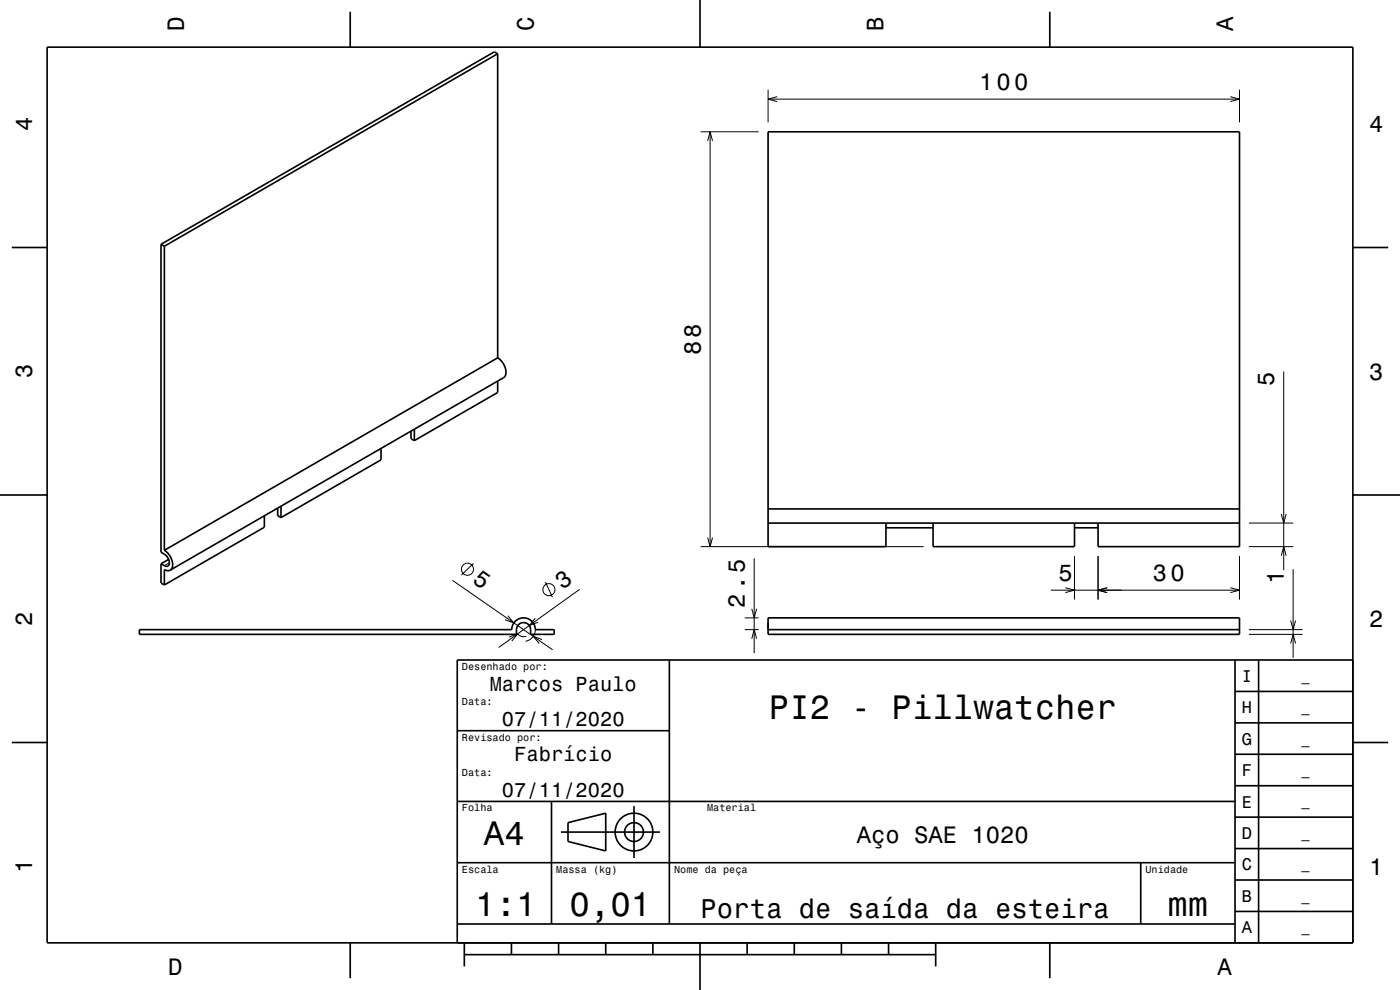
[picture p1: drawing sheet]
<svg xmlns="http://www.w3.org/2000/svg" width="297mm" height="210mm" viewBox="0 0 297 210" stroke-linecap="round" stroke-linejoin="round" font-family="sans-serif">
<g fill="none" stroke="#000" stroke-width=".21">
<path d="M162.9 19v7M262.9 19v7M148.6 28h12.3M150.1 29.9l.5-1.9 .6 1.9M150.6 28v88M162.9 21h100M164.9 20.5l-2 .5 2 .5M261 20.5l1.9 .5-1.9 .5M272.3 78.8v42.2M35.9 119.4l-1 .6M100.5 119.5l-2.6 2.5M148.6 116h47.3"/>
<path d="M150.1 114l.5 2 .6-2M160 118.4v20.2M227.9 118v9.2M232.9 118v9.2M262.9 118v9.2M264.9 116h9.4M264.9 111h9.4M271.8 117.9l.5-1.9 .6 1.9M271.8 109l.5 2 .6-2M96 123.1l21.2 14.7M107.7 130.6l1.3 1.5-1.9-.6M108 135.1l1.8-.7-1.2 1.6"/>
<path d="M109.8 134.4a1.49 1.49 0 0 0 1.8 .6M113.6 131.1l-1.3 1.6 1.9-.7M113.6 133.6a2.5 2.5 0 0 1-2.1 2.4M115 135.7l-1.9-.7 1.3 1.5M115.7 123.5l1.5 3.2M123 125l-17.2 12.4M158 133.6h2.9M158 131.1h2.9M159.5 129.1l.5 2 .5-2M159.5 135.5l.5-1.9 .5 1.9M222.9 125.2h40M226 124.7l1.9 .5-1.9 .5"/>
<path d="M234.9 124.7l-2 .5 2 .5M261 124.7l1.9 .5-1.9 .5M264.9 133.6h11.4M264.9 134.6h11.4M273.8 136.5l.5-1.9 .5 1.9M273.8 131.6l.5 2 .5-2M274.3 120.8v18.8"/>
<circle cx="99.2" cy="120.7" r="1.28"/>
<circle cx="116.4" cy="125.1" r="1.28"/>
</g>
<g fill="none" stroke="#000" stroke-width=".35">
<path d="M10 10h277v190h-277zM74.3 2.5v7.5M105.6 11.4l-70.7 40.8M105.6 11.4v64.5M105.6 11.4l-.7-.4-70.7 40.8M148.5 0v10M222.7 2.5v7.5M2.5 52.5h7.5M34.2 51.8v65.3l.7 .5a1.79 1.79 0 0 1 .7 2.5h-.6l-.8-.5M34.2 51.8l.7 .4M34.9 52.2v64.5M287 52.5h7.5"/>
<path d="M105.6 75.9a3.3 3.3 0 0 1 1.5 4l-71 41M105.6 75.9l-70.7 40.8M80.8 95.1v2.4l-21.2 12.3M87.2 91.5v1.6l.7 .4M87.9 91v2.5M105.6 80.8v2.5l-17.7 10.2M0 105h10M34.2 119.6v4.1l.7 .4M34.9 116.7a3.3 3.3 0 0 1 1.4 4.1l-.2 .1M35.8 118.7l-1.6 .9M56.1 109.4v2.4l-21.2 12.3M58.9 107.8v1.6l.7 .4"/>
<path d="M59.6 107.4v2.4M162.9 111h100M162.9 108h100M187.9 111v5h-25v-88h100v88h-30v-5M187.9 112h10M197.9 111v5h30v-5M227.9 112h5M287 105h10M29.6 133.6h79a2.5 2.5 0 0 1 2.5-2.5 2.5 2.5 0 0 1 2.5 2.5h4v1h-5v-1a1.5 1.5 0 0 0-1.5-1.5 1.5 1.5 0 0 0-1.5 1.5v1h-80zM36.1 120.9a1.24 1.24 0 0 1-1.2-.1v3.3M142 140v56M162.9 133.6h100"/>
<path d="M162.9 131.1h100v3.5h-100zM262 140v60M267 140v60M287 140h-190v60M2.5 157.5h7.5M97 155h45M262 153.3h25M262 146.7h25M287 157.5h7.5M97 170h165M117 170v26M119 176.5h21"/>
<path d="M120.5 174.5l8-2v8l-8-2zM134.5 171v11M262 173.3h25M262 166.7h25M262 160h25M97 196h165M97 183h165M242 183v13M262 193.3h25M262 186.7h25M262 180h25M74.3 200v7.5"/>
<path d="M98.5 202.5h100M98.5 200v5M108.5 200v2.5M118.5 200v2.5M128.5 200v2.5M138.5 200v2.5M148.5 200v10M158.5 200v2.5M168.5 200v2.5M178.5 200v2.5M188.5 200v2.5M198.5 200v5"/>
<path d="M222.7 200v7.5"/>
<circle cx="134.5" cy="176.5" r="2"/>
<circle cx="134.5" cy="176.5" r="4"/>
</g>
<g font-size="7.2">
<text x="163.1" y="152.6">PI2 - Pillwatcher</text>
<text x="102.7" y="179.3">A4</text>
<text x="100.8" y="194.3">1:1</text>
<text x="120.8" y="194.3">0,01</text>
<text x="247.7" y="194.3">mm</text>
</g>
<text font-size="5.8" x="148.6" y="194.6">Porta de saída da esteira</text>
<g font-size="5">
<text x="39" y="6.5" transform="rotate(-90 39 6.5)">D</text>
<text x="113.2" y="6.5" transform="rotate(-90 113.2 6.5)">C</text>
<text x="187.4" y="6.5" transform="rotate(-90 187.4 6.5)">B</text>
<text x="261.6" y="6.5" transform="rotate(-90 261.6 6.5)">A</text>
<text x="207.7" y="19">100</text>
<text x="6.8" y="27.8" transform="rotate(-90 6.8 27.8)">4</text>
<text x="290.5" y="28.1">4</text>
<text x="148.6" y="75.3" transform="rotate(-90 148.6 75.3)">88</text>
<text x="6.8" y="80.3" transform="rotate(-90 6.8 80.3)">3</text>
<text x="270.3" y="81.8" transform="rotate(-90 270.3 81.8)">5</text>
<text x="290.5" y="80.6">3</text>
<text x="100" y="123.5" transform="rotate(35 100 123.5)">5</text>
<text x="119.3" y="125.2" transform="rotate(-36 119.3 125.2)">3</text>
<text x="224.5" y="123.2">5</text>
<text x="244.6" y="123.2">30</text>
<text x="272.3" y="123.8" transform="rotate(-90 272.3 123.8)">1</text>
<text x="158" y="128.9" transform="rotate(-90 158 128.9)">2.5</text>
<text x="6.8" y="132.8" transform="rotate(-90 6.8 132.8)">2</text>
<text x="290.5" y="133.1">2</text>
<text x="181.8" y="178.8">Aço SAE 1020</text>
<text x="6.8" y="185.3" transform="rotate(-90 6.8 185.3)">1</text>
<text x="290.5" y="185.6">1</text>
<text x="35.7" y="206.8">D</text>
<text x="258.3" y="206.8">A</text>
</g>
<g font-size="4.3">
<text x="103.9" y="146.5">Marcos Paulo</text>
<text x="106.5" y="154">07/11/2020</text>
<text x="109.1" y="161.5">Fabrício</text>
<text x="106.5" y="169">07/11/2020</text>
</g>
<g font-size="3.6">
<text x="263.4" y="144.6">I</text>
<text x="263.4" y="151.3">H</text>
<text x="263.4" y="158">G</text>
<text x="263.4" y="164.6">F</text>
<text x="263.4" y="171.3">E</text>
<text x="263.4" y="178">D</text>
<text x="263.4" y="184.6">C</text>
<text x="263.4" y="191.3">B</text>
<text x="263.4" y="198">A</text>
</g>
<g font-size="2.9">
<text x="276.1" y="144.4">_</text>
<text x="276.1" y="151">_</text>
<text x="276.1" y="157.7">_</text>
<text x="276.1" y="164.4">_</text>
<text x="276.1" y="171">_</text>
<text x="276.1" y="177.7">_</text>
<text x="276.1" y="184.4">_</text>
<text x="276.1" y="191.1">_</text>
<text x="276.1" y="197.7">_</text>
</g>
<g font-size="2.2">
<text x="98" y="142.1">Desenhado por:</text>
<text x="98" y="149.6">Data:</text>
<text x="98" y="157.1">Revisado por:</text>
<text x="98" y="164.6">Data:</text>
<text x="98" y="172.1">Folha</text>
<text x="150" y="172.1">Material</text>
<text x="98" y="185.1">Escala</text>
<text x="118" y="185.1">Massa (kg)</text>
<text x="143" y="185.1">Nome da peça</text>
<text x="243" y="185.1">Unidade</text>
</g>
</svg>
